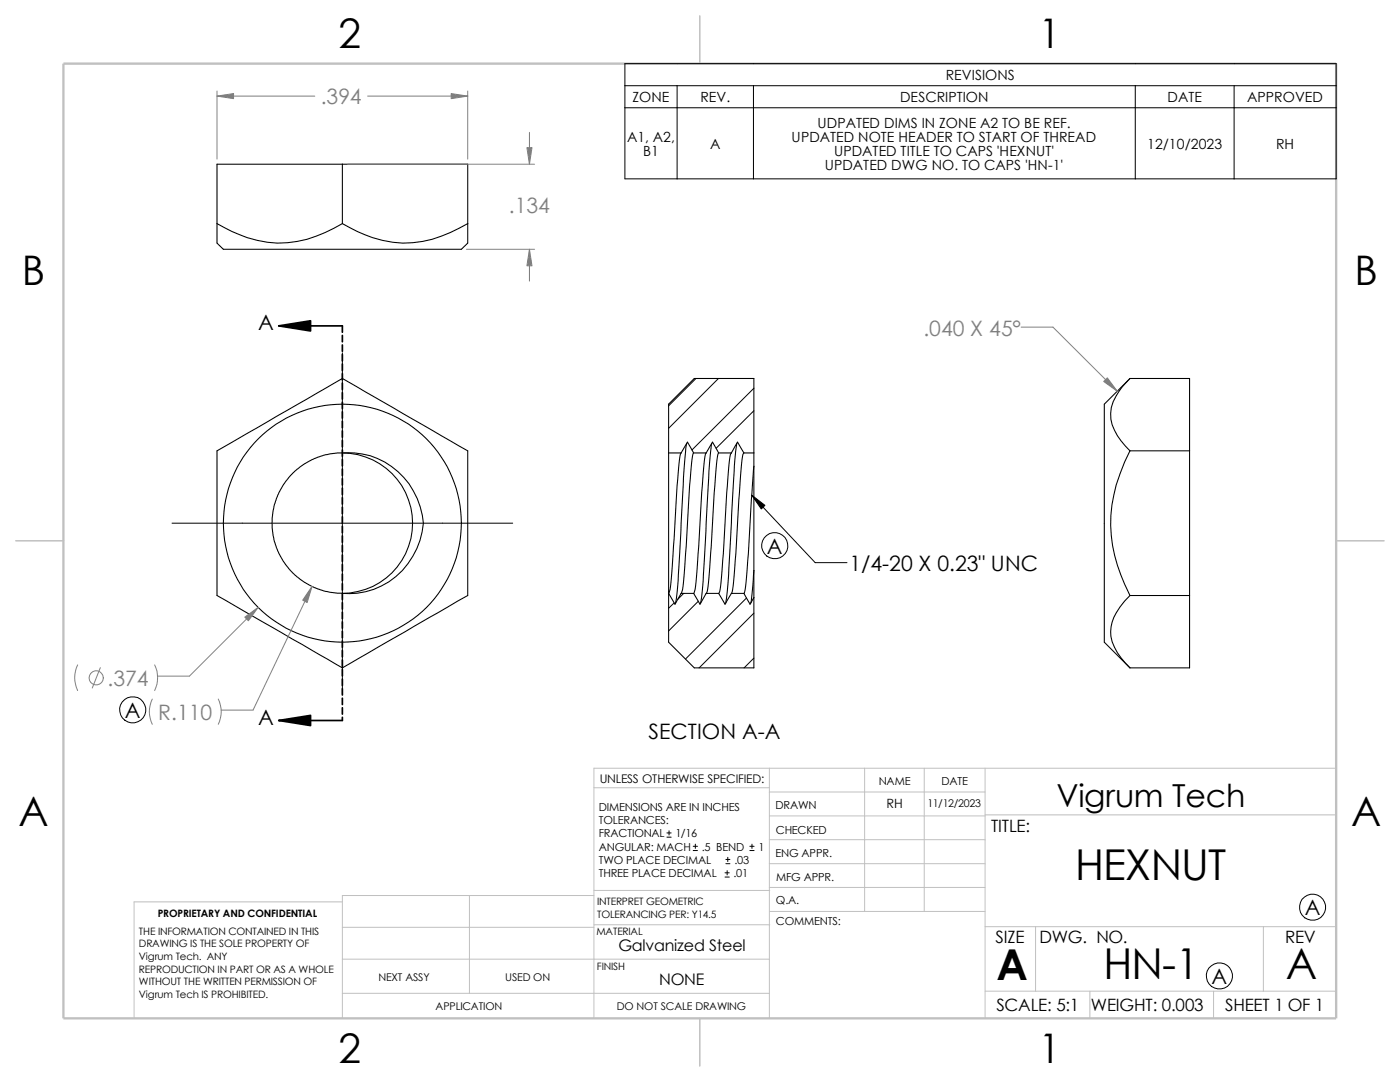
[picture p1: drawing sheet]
<svg xmlns="http://www.w3.org/2000/svg" width="279mm" height="216mm" viewBox="0 0 279 216" stroke-linecap="round" stroke-linejoin="round" font-family="sans-serif">
<g fill="none" stroke="#c0c0c0" stroke-width=".2">
<path d="M118.5 157.2h35M153.5 158h43.1M153.5 153.3v49.9M172.6 153.3v28.6M184.4 153.3v28.6M196.6 153.3v49.9M266.7 153.3h-148.2v49.9M68.3 180h-41.5v23.2M93.7 178.7v19.5M118.5 178.7h-50.2v24.5M118.5 177.7h35.1M153.5 162.8h43.1"/>
<path d="M153.5 172.3h43.1M153.5 177.1h43.1M153.5 167.6h43.1M196.6 162.6h70.1M68.3 185h50.2M68.3 198.2h85.2M68.3 191.4h85.2M118.5 184.5h35.1M153.6 181.9h43M196.6 184.9h70.1M196.6 197.8h70.1M206.7 184.9v12.9"/>
<path d="M217.5 197.8v5.4M242.2 197.8v5.4M252.1 184.9v12.9"/>
</g>
<path d="M139.7 3.1v9.6M3.1 107.9h9.6M266.7 107.9h9.5M139.7 203.2v9.5" fill="none" stroke="#c0c0c0" stroke-width=".21"/>
<path d="M12.7 12.7h254v190.5h-254z" fill="none" stroke="#c0c0c0" stroke-width=".47"/>
<g fill="none" stroke="#000" stroke-width=".21">
<path d="M68.3 32.8v11.8M43.3 44.6v-11.8h50v11.8M43.3 44.6a23.9 23.9 0 0 0 14.1 3.8 26.3 26.3 0 0 0 10.9-3.8M43.3 44.6v3.9l1.3 1.2h47.5l1.2-1.2v-3.9M68.3 44.6a23.9 23.9 0 0 0 14.1 3.8 26.8 26.8 0 0 0 10.9-3.8M225.5 75.5a13.2 13.2 0 0 0-3.7 5.8 7.9 7.9 0 0 0 1.9 6.7l1.8 2M225.5 75.5l-5.1 5.1v47.5l5.1 5.2M225.5 75.5h11.9v57.8h-11.9M43.3 90l25-14.5 3 1.7 22 12.8v28.8l-25 14.5-10-5.8-15-8.7zM68.3 90.4l-2.4 .2-1.3 .2-1.8 .7-2.3 1.2-2.1 1.7-1.8 2.2-1.2 2.2-.7 2.3-.4 3.3 .4 3.2 .7 2.3 1.2 2.2 1.8 2.2 2.1 1.7 2.3 1.3 2.3 .7 3.2 .4M68.3 90.4a14 14 0 0 1 14 14 14 14 0 0 1-14 14M68.3 90.4a15.1 15.1 0 0 1 16.2 14 15.1 15.1 0 0 1-16.2 14"/>
<path d="M133.4 90.4v28M133.4 90.4v-9.8l5.2-5.1h11.9v14.9M133.4 90.4h2.5M135.9 90.4l1.3-2.2 1.2 2.2M135.9 90.4a17.7 17.7 0 0 0-.6 5.2l-1.1 16.2a24.4 24.4 0 0 1-.8 6.6M137.1 88.4a162.3 162.3 0 0 0-1.2 17.6l-.6 9.8-.5 4.6M138.4 90.4a17.7 17.7 0 0 0-.6 5.2l-1.1 16.2a24.4 24.4 0 0 1-.8 6.6M138.4 90.4h2.5M140.9 90.4l1.3-2.2 1.2 2.2M140.9 90.4a17.7 17.7 0 0 0-.6 5.2l-1.1 16.2a24.4 24.4 0 0 1-.8 6.6M142.1 88.4a354.3 354.3 0 0 0-1.6 23.6l-.2 4.9-.5 3.5M143.4 90.4a17.7 17.7 0 0 0-.7 5.2l-.2 2.7a322.3 322.3 0 0 1-1.4 19.7l-.2 .4"/>
<path d="M143.4 90.4h2.6M146 90.4l1.2-2.2 1.3 2.2M146 90.4l-.1 .1a97.2 97.2 0 0 0-1.2 13.9l-.5 7.4a31.1 31.1 0 0 1-.7 6.5l-.1 .1M147.1 88.4a267.5 267.5 0 0 0-1.4 20.7l-.4 6.7-.5 4.6M148.5 90.4h2M148.5 90.4l-.1 .1a88.6 88.6 0 0 0-1.1 12.3l-.7 10.4a17.7 17.7 0 0 1-.6 5.2M150.5 90.4v2.6M150.5 93l-.4 5.3a272.8 272.8 0 0 1-1.5 19.7l-.1 .4M150.5 93v20.8M225.5 90a30.1 30.1 0 0 0-3.5 18.9 34.9 34.9 0 0 0 3.5 9.9M225.5 90h11.9M133.4 118.4l1.3 2.2 1.2-2.2"/>
<path d="M133.4 118.4v9.7l5.2 5.2h11.9v-14M135.9 118.4h2.5M138.4 118.4l1.3 2.2 1.2-2.2M140.9 118.4h2.5M143.4 118.4l1.3 2.2 1.3-2.2M146 118.4h2.5M148.5 118.4l1.2 2.2 .8-1.3M150.5 113.8l-.7 6.6M150.5 113.8v5.5M225.5 118.8a10.9 10.9 0 0 0-3.8 7.2 10.4 10.4 0 0 0 3.8 7.3M225.5 118.8h11.9"/>
<circle cx="68.3" cy="104.4" r="23.8"/>
</g>
<g fill="none" stroke="#000" stroke-width=".2">
<path d="M124.7 12.7h142v23h-142zM124.7 17.1h142M135.1 17.1v18.6M150.4 17.1v18.6M226.6 17.1v18.6M246.3 17.1v18.6M124.7 21.5h142M68.3 70.4v68M138.9 75.5l-5.5 5.5M143.4 75.5l-10 10M150.5 77.5l-12.4 12.3M150 98.8l12.7 13.5h6.3"/>
<path d="M150.5 82l-7.6 7.5M34.3 104.4h68M136.4 118.4l-1.1 1.2M139.4 120l-6 5.9M149 119.3l-12.2 12.2M134.5 120.3l-1.1 1.1M150.5 131.3l-2 2M150.5 122.3l-11 11M133.1 167h.8M133.1 166.2h.8M133.5 165.8v.8M138.3 169.7h.9"/>
<path d="M138.3 168.9h.9M138.8 168.4v.9M144.7 175h.8M144.7 174.2h.8M144.9 172.3h.8M144.9 171.5h.8M145.1 173.7v.9M145.2 171.1v.8M149.6 169.7h.9M149.6 168.9h.9M150.1 168.4v.9"/>
<circle cx="154.6" cy="108.9" r="2.62"/>
<circle cx="26.5" cy="141.6" r="2.61"/>
<circle cx="243.4" cy="194.8" r="2.61"/>
<circle cx="261.9" cy="181" r="2.61"/>
</g>
<g fill="none" stroke="#808080" stroke-width=".2">
<path d="M43.3 19.2h19.5M43.3 18.2v13.5M73.4 19.2h19.9M93.3 18.2v13.5M69.3 32.8h37.4M105.7 26.4v6.4M93.1 49.7h13.6M105.7 49.7v6.4M203.8 65.3h6.3l12.9 12.8M62.3 117l-11.8 24.7h-6.3M15.5 132.7a5.8 5.8 0 0 0 0 5.1M20 133.2l-1.6 4.1"/>
<path d="M30.4 139.5a5.6 5.6 0 0 0 0 5M30.9 132.7a5.8 5.8 0 0 1 0 5.1M43.6 139.5a5.6 5.6 0 0 1 0 5M51.5 121.2l-13.7 13.7h-6.3"/>
<circle cx="19.2" cy="135.3" r="1.41"/>
</g>
<g fill="#808080" stroke="#808080" stroke-width=".2">
<path d="M62.3 117l-1 3.2-.9-.4z"/>
<path d="M48.9 123.1l2.6-1.9-1.9 2.7z"/>
<path d="M43.3 19.2l3.3-.5v1z"/>
<path d="M90 18.7l3.3 .5-3.3 .5z"/>
<path d="M105.2 29.5h1l-.5 3.3z"/>
<path d="M105.7 49.7l.5 3.3h-1z"/>
<path d="M220.3 76.1l.7-.7 2 2.7z"/>
</g>
<path d="M55.6 65l6.4-1v2zM55.6 143.8l6.4-1.1v2.1z" fill="#000" stroke="#000" stroke-width=".34"/>
<g fill="none" stroke="#000" stroke-width=".34">
<path d="M55.6 65h12.7v1.3M68.3 66.9v1.3M68.3 68.8v1.3M68.3 70.7v1.3M68.3 72.6v1.3M68.3 74.5v1.3M68.3 76.5v1.2M68.3 78.4v1.2M68.3 80.3v1.2M68.3 82.2v1.2M68.3 84.1v1.2M68.3 86v1.2"/>
<path d="M68.3 87.9v1.3M68.3 89.8v1.3M68.3 91.7v1.3M68.3 93.6v1.3M68.3 95.5v1.3M68.3 97.4v1.3M68.3 99.3v1.3M68.3 101.2v1.3M68.3 103.1v1.3M68.3 105v1.3M68.3 106.9v1.3M68.3 108.8v1.3"/>
<path d="M68.3 110.7v1.3M68.3 112.6v1.3M68.3 114.6v1.2M68.3 116.5v1.2M68.3 118.4v1.2M68.3 120.3v1.2M68.3 122.2v1.2M68.3 124.1v1.2M68.3 126v1.3M68.3 127.9v1.3M68.3 129.8v1.3M68.3 131.7v1.3"/>
<path d="M68.3 133.6v1.3M68.3 135.5v1.3M68.3 137.4v1.3M68.3 139.3v1.3M68.3 143.1v.7h-12.7M68.3 141.2v1.3"/>
</g>
<path d="M150 98.8l2.7 2-.8 .8z" fill="#000" stroke="#000" stroke-width=".2"/>
<g font-size="8.5">
<text x="214.5" y="175.5">HEXNUT</text>
<text x="198.8" y="195.5">A</text>
<text x="220.2" y="195.3">HN-1</text>
<text x="256.6" y="195.3">A</text>
</g>
<g font-size="8.1">
<text x="67.6" y="9.7">2</text>
<text x="207.3" y="9.7">1</text>
<text x="4.4" y="56.9">B</text>
<text x="270.3" y="56.9">B</text>
<text x="3.7" y="164.9">A</text>
<text x="269.7" y="164.9">A</text>
<text x="67.6" y="212.1">2</text>
<text x="207.3" y="212.1">1</text>
</g>
<text font-size="6.3" x="210.8" y="161">Vigrum Tech</text>
<g font-size="4.2" fill="#808080">
<text x="64" y="20.8">.394</text>
<text x="101.5" y="42.4">.134</text>
<text x="184.3" y="67">.040 X 45°</text>
<text x="21.5" y="136.9">.374</text>
<text x="31.6" y="143.7">R.110</text>
</g>
<g font-size="4.2">
<text x="51.5" y="65.8">A</text>
<text x="153" y="110.4">A</text>
<text x="169.5" y="114">1/4-20 X 0.23&quot; UNC</text>
<text x="24.9" y="143.2">A</text>
<text x="51.5" y="144.6">A</text>
<text x="129.5" y="147.4">SECTION A-A</text>
<text x="260.4" y="182.6">A</text>
<text x="241.8" y="196.3">A</text>
</g>
<g font-size="3.4">
<text x="197.8" y="166">TITLE:</text>
<text x="198.7" y="188.1">SIZE</text>
<text x="207.5" y="188.1">DWG. NO.</text>
<text x="256.5" y="188.2">REV</text>
<text x="198.8" y="201.7">SCALE: 5:1</text>
<text x="217.7" y="201.8">WEIGHT: 0.003</text>
<text x="244.5" y="201.7">SHEET 1 OF 1</text>
</g>
<g font-size="3.2">
<text x="123.4" y="189.8">Galvanized Steel</text>
<text x="131.6" y="196.6">NONE</text>
</g>
<g font-size="2.8">
<text x="188.8" y="16">REVISIONS</text>
<text x="126.2" y="20.4">ZONE</text>
<text x="139.8" y="20.4">REV.</text>
<text x="179.6" y="20.4">DESCRIPTION</text>
<text x="233" y="20.4">DATE</text>
<text x="248.9" y="20.4">APPROVED</text>
<text x="125.1" y="28.3">A1, A2,</text>
<text x="141.7" y="29.7">A</text>
<text x="158" y="28.3">UPDATED NOTE HEADER TO START OF THREAD</text>
<text x="163.2" y="25.4">UDPATED DIMS IN ZONE A2 TO BE REF.</text>
<text x="228.9" y="29.7">12/10/2023</text>
<text x="254.7" y="29.7">RH</text>
<text x="128.4" y="31.1">B1</text>
<text x="164.6" y="33.9">UPDATED DWG NO. TO CAPS 'HN-1'</text>
<text x="166.5" y="31.1">UPDATED TITLE TO CAPS 'HEXNUT'</text>
</g>
<text font-size="2.5" x="177" y="161.3">RH</text>
<text font-size="2.4" x="119.7" y="156.2">UNLESS OTHERWISE SPECIFIED:</text>
<g font-size="2.2">
<text x="119.5" y="161.8">DIMENSIONS ARE IN INCHES</text>
<text x="154.8" y="161.5">DRAWN</text>
<text x="175.4" y="156.7">NAME</text>
<text x="187.9" y="156.7">DATE</text>
<text x="119.5" y="164.4">TOLERANCES:</text>
<text x="119.5" y="167.1">FRACTIONAL</text>
<text x="134.8" y="167.1">1/16</text>
<text x="154.8" y="166.3">CHECKED</text>
<text x="119.5" y="172.4">TWO PLACE DECIMAL</text>
<text x="119.5" y="169.8">ANGULAR: MACH</text>
<text x="140" y="169.8">.5 BEND</text>
<text x="146.6" y="172.4">.03</text>
<text x="151.3" y="169.8">1</text>
<text x="154.8" y="171">ENG APPR.</text>
<text x="119.5" y="175">THREE PLACE DECIMAL</text>
<text x="146.4" y="175">.01</text>
<text x="154.9" y="175.7">MFG APPR.</text>
<text x="154.9" y="184.7">COMMENTS:</text>
<text x="154.9" y="180.5">Q.A.</text>
</g>
<g font-size="2.1">
<text x="185.1" y="161">11/12/2023</text>
<text x="75.5" y="195.7">NEXT ASSY</text>
<text x="100.8" y="195.7">USED ON</text>
<text x="86.9" y="201.5">APPLICATION</text>
<text x="123.1" y="201.6">DO NOT SCALE DRAWING</text>
</g>
<g font-size="2">
<text x="31.5" y="183">PROPRIETARY AND CONFIDENTIAL</text>
<text x="119.2" y="183.1">TOLERANCING PER: Y14.5</text>
<text x="119.2" y="180.6">INTERPRET GEOMETRIC</text>
<text x="27.7" y="186.5">THE INFORMATION CONTAINED IN THIS</text>
<text x="27.7" y="189.1">DRAWING IS THE SOLE PROPERTY OF</text>
<text x="27.7" y="191.6">Vigrum Tech. ANY</text>
<text x="119" y="186.6">MATERIAL</text>
<text x="27.7" y="194.1">REPRODUCTION IN PART OR AS A WHOLE</text>
<text x="27.7" y="196.6">WITHOUT THE WRITTEN PERMISSION OF</text>
<text x="119.1" y="193.5">FINISH</text>
<text x="27.7" y="199.1">Vigrum Tech IS PROHIBITED.</text>
</g>
</svg>
